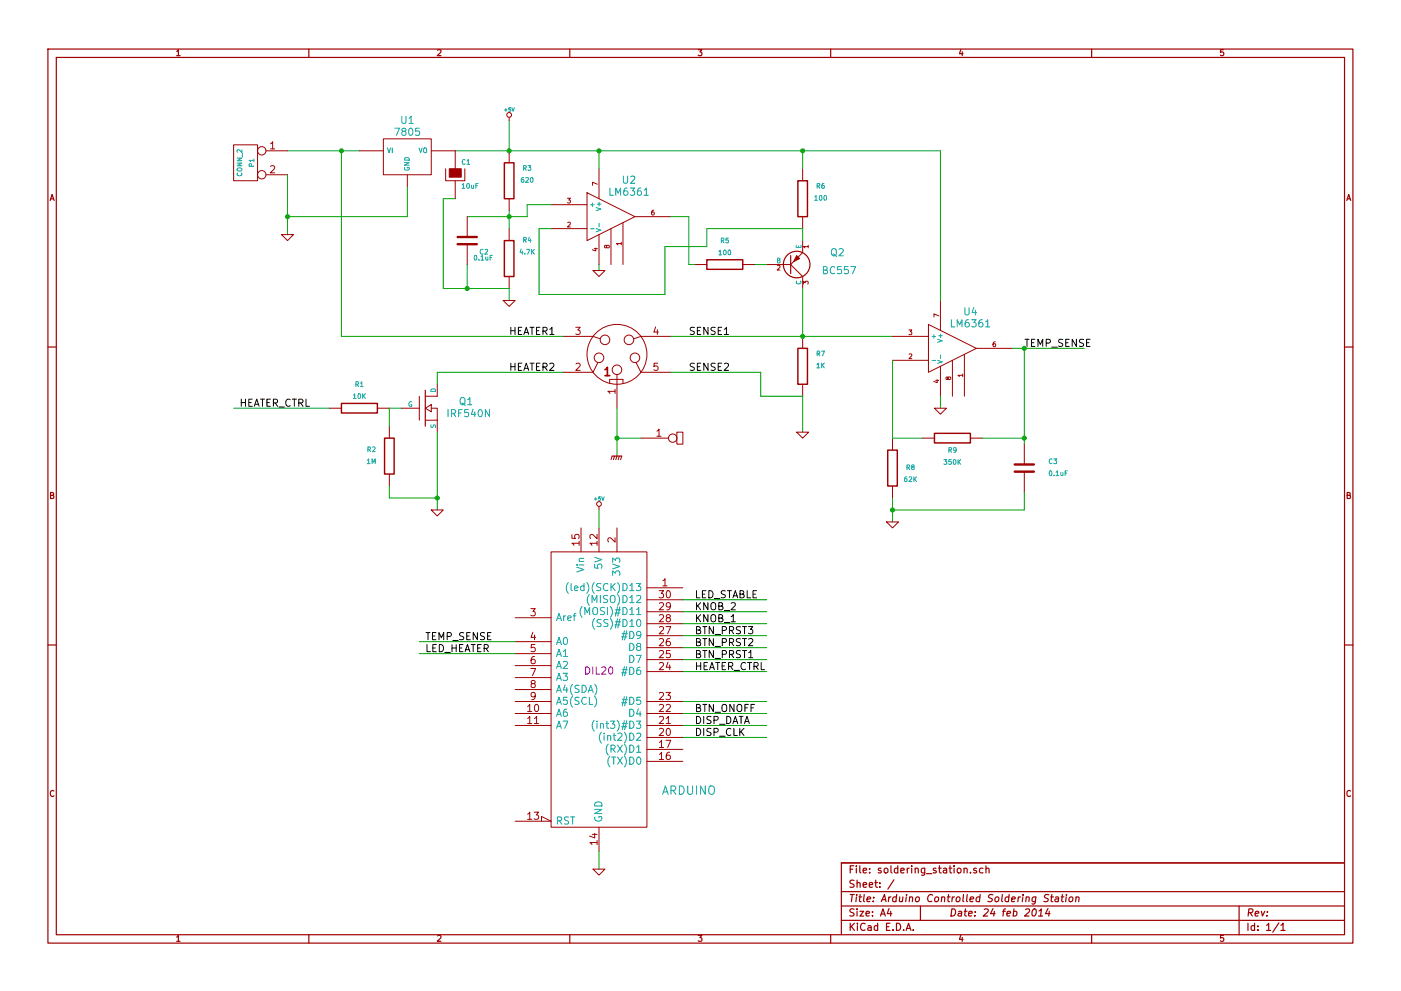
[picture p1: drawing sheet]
EESchema Schematic File Version 2
LIBS:power
LIBS:device
LIBS:texas
LIBS:linear
LIBS:Symbols_Socket-DIN41612_RevA
LIBS:xilinx
LIBS:video
LIBS:valves
LIBS:ttl_ieee
LIBS:transistors
LIBS:transf
LIBS:supertex
LIBS:stm32
LIBS:stm8
LIBS:special
LIBS:siliconi
LIBS:sensors
LIBS:relays
LIBS:regul
LIBS:references
LIBS:pspice
LIBS:powerint
LIBS:philips
LIBS:opto
LIBS:nxp_armmcu
LIBS:msp430
LIBS:motorola
LIBS:microcontrollers
LIBS:microchip_pic16mcu
LIBS:microchip_pic12mcu
LIBS:microchip_pic10mcu
LIBS:microchip1
LIBS:microchip
LIBS:memory
LIBS:logo
LIBS:interface
LIBS:intel
LIBS:graphic
LIBS:gennum
LIBS:ftdi
LIBS:elec-unifil
LIBS:dsp
LIBS:display
LIBS:digital-audio
LIBS:dc-dc
LIBS:cypress
LIBS:contrib
LIBS:conn
LIBS:cmos_ieee
LIBS:cmos4000
LIBS:brooktre
LIBS:audio
LIBS:atmel
LIBS:analog_switches
LIBS:adc-dac
LIBS:ac-dc
LIBS:74xx
LIBS:74xgxx
LIBS:arduino
LIBS:soldering_station-cache
EELAYER 27 0
EELAYER END
$Descr A4 11693 8268
encoding utf-8
Sheet 1 1
Title "Arduino Controlled Soldering Station"
Date "24 feb 2014"
Rev ""
Comp ""
Comment1 ""
Comment2 ""
Comment3 ""
Comment4 ""
$EndDescr
$Comp
L PNP Q2
U 1 1
P 6600 2200
F 0 "Q2" H 7050 2100 60  0000 R CNN
F 1 "BC557" H 7150 2250 60  0000 R CNN
F 2 "~" H 6600 2200 60  0000 C CNN
F 3 "~" H 6600 2200 60  0000 C CNN
	1    6600 2200
	1    0    0    1   
$EndComp
$Comp
L LEMO5 K1
U 1 1
P 5150 2950
F 0 "K1" H 5350 3250 70  0001 C CNN
F 1 "LEMO5" H 5450 2650 70  0001 C CNN
F 2 "" H 5150 2950 60  0000 C CNN
F 3 "" H 5150 2950 60  0000 C CNN
	1    5150 2950
	1    0    0    -1  
$EndComp
Wire Wire Line
	2850 2800 4700 2800
Wire Wire Line
	3650 3100 4700 3100
Text Label 4250 2800 0    60   ~ 0
HEATER1
Text Label 4250 3100 0    60   ~ 0
HEATER2
Wire Wire Line
	5600 2800 7450 2800
Wire Wire Line
	5600 3100 6350 3100
Text Label 5750 2800 0    60   ~ 0
SENSE1
Text Label 5750 3100 0    60   ~ 0
SENSE2
$Comp
L R R7
U 1 1
P 6700 3050
F 0 "R7" H 6850 3150 40  0000 C CNN
F 1 "1K" H 6850 3050 40  0000 C CNN
F 2 "~" V 6630 3050 30  0000 C CNN
F 3 "~" H 6700 3050 30  0000 C CNN
	1    6700 3050
	1    0    0    -1  
$EndComp
Wire Wire Line
	6350 3100 6350 3300
Wire Wire Line
	6350 3300 6700 3300
Wire Wire Line
	6700 2800 6700 2400
$Comp
L R R6
U 1 1
P 6700 1650
F 0 "R6" H 6850 1750 40  0000 C CNN
F 1 "100" H 6850 1650 40  0000 C CNN
F 2 "~" V 6630 1650 30  0000 C CNN
F 3 "~" H 6700 1650 30  0000 C CNN
	1    6700 1650
	1    0    0    -1  
$EndComp
Wire Wire Line
	6700 2000 6700 1900
$Comp
L LM6361 U2
U 1 1
P 5100 1800
F 0 "U2" H 5250 2100 60  0000 C CNN
F 1 "LM6361" H 5250 2000 60  0000 C CNN
F 2 "" H 5100 1800 60  0000 C CNN
F 3 "" H 5100 1800 60  0000 C CNN
	1    5100 1800
	1    0    0    -1  
$EndComp
$Comp
L R R5
U 1 1
P 6050 2200
F 0 "R5" V 6250 2200 40  0000 C CNN
F 1 "100" V 6150 2200 40  0000 C CNN
F 2 "~" V 5980 2200 30  0000 C CNN
F 3 "~" H 6050 2200 30  0000 C CNN
	1    6050 2200
	0    -1   -1   0   
$EndComp
Wire Wire Line
	6300 2200 6400 2200
Wire Wire Line
	5600 1800 5750 1800
Wire Wire Line
	5750 1800 5750 2200
Wire Wire Line
	5750 2200 5800 2200
Wire Wire Line
	6700 3300 6700 3600
Wire Wire Line
	5000 1400 5000 1250
Wire Wire Line
	3800 1250 7850 1250
Wire Wire Line
	6700 1250 6700 1400
Wire Wire Line
	6700 1900 5900 1900
Wire Wire Line
	5900 1900 5900 2050
Wire Wire Line
	5900 2050 5550 2050
Wire Wire Line
	5550 2050 5550 2450
Wire Wire Line
	5550 2450 4500 2450
Wire Wire Line
	4500 2450 4500 1900
Wire Wire Line
	4500 1900 4600 1900
Wire Wire Line
	5000 2200 5000 2250
$Comp
L GND #PWR5
U 1 1
P 5000 2250
F 0 "#PWR5" H 5000 2250 30  0001 C CNN
F 1 "GND" H 5000 2180 30  0001 C CNN
F 2 "" H 5000 2250 60  0000 C CNN
F 3 "" H 5000 2250 60  0000 C CNN
	1    5000 2250
	1    0    0    -1  
$EndComp
$Comp
L GND #PWR8
U 1 1
P 6700 3600
F 0 "#PWR8" H 6700 3600 30  0001 C CNN
F 1 "GND" H 6700 3530 30  0001 C CNN
F 2 "" H 6700 3600 60  0000 C CNN
F 3 "" H 6700 3600 60  0000 C CNN
	1    6700 3600
	1    0    0    -1  
$EndComp
$Comp
L R R3
U 1 1
P 4250 1500
F 0 "R3" H 4400 1600 40  0000 C CNN
F 1 "620" H 4400 1500 40  0000 C CNN
F 2 "~" V 4180 1500 30  0000 C CNN
F 3 "~" H 4250 1500 30  0000 C CNN
	1    4250 1500
	1    0    0    -1  
$EndComp
$Comp
L R R4
U 1 1
P 4250 2150
F 0 "R4" H 4400 2300 40  0000 C CNN
F 1 "4.7K" H 4400 2200 40  0000 C CNN
F 2 "~" V 4180 2150 30  0000 C CNN
F 3 "~" H 4250 2150 30  0000 C CNN
	1    4250 2150
	1    0    0    -1  
$EndComp
Connection ~ 5000 1250
Wire Wire Line
	4250 1750 4250 1900
Wire Wire Line
	4250 2400 4250 2500
$Comp
L GND #PWR4
U 1 1
P 4250 2500
F 0 "#PWR4" H 4250 2500 30  0001 C CNN
F 1 "GND" H 4250 2430 30  0001 C CNN
F 2 "" H 4250 2500 60  0000 C CNN
F 3 "" H 4250 2500 60  0000 C CNN
	1    4250 2500
	1    0    0    -1  
$EndComp
Wire Wire Line
	3900 1800 4400 1800
Wire Wire Line
	4400 1800 4400 1700
Wire Wire Line
	4400 1700 4600 1700
Connection ~ 4250 1800
$Comp
L C C2
U 1 1
P 3900 2000
F 0 "C2" H 4000 1900 40  0000 L CNN
F 1 "0.1uF" H 3950 1850 40  0000 L CNN
F 2 "~" H 3938 1850 30  0000 C CNN
F 3 "~" H 3900 2000 60  0000 C CNN
	1    3900 2000
	1    0    0    -1  
$EndComp
Wire Wire Line
	3900 2200 3900 2400
Wire Wire Line
	3700 2400 4250 2400
$Comp
L LM6361 U4
U 1 1
P 7950 2900
F 0 "U4" H 8100 3200 60  0000 C CNN
F 1 "LM6361" H 8100 3100 60  0000 C CNN
F 2 "" H 7950 2900 60  0000 C CNN
F 3 "" H 7950 2900 60  0000 C CNN
	1    7950 2900
	1    0    0    -1  
$EndComp
Connection ~ 6700 2800
$Comp
L R R8
U 1 1
P 7450 3900
F 0 "R8" H 7600 3900 40  0000 C CNN
F 1 "62K" H 7600 3800 40  0000 C CNN
F 2 "~" V 7380 3900 30  0000 C CNN
F 3 "~" H 7450 3900 30  0000 C CNN
	1    7450 3900
	1    0    0    -1  
$EndComp
$Comp
L R R9
U 1 1
P 7950 3650
F 0 "R9" V 7850 3650 40  0000 C CNN
F 1 "350K" V 7750 3650 40  0000 C CNN
F 2 "~" V 7880 3650 30  0000 C CNN
F 3 "~" H 7950 3650 30  0000 C CNN
	1    7950 3650
	0    -1   -1   0   
$EndComp
Wire Wire Line
	7450 3000 7450 3650
Wire Wire Line
	7450 4150 7450 4350
Wire Wire Line
	7450 3650 7700 3650
Wire Wire Line
	8200 3650 8550 3650
Wire Wire Line
	8550 2900 8550 3700
Wire Wire Line
	8450 2900 9050 2900
Wire Wire Line
	7850 1250 7850 2500
Connection ~ 6700 1250
Wire Wire Line
	7850 3300 7850 3400
$Comp
L GND #PWR9
U 1 1
P 7450 4350
F 0 "#PWR9" H 7450 4350 30  0001 C CNN
F 1 "GND" H 7450 4280 30  0001 C CNN
F 2 "" H 7450 4350 60  0000 C CNN
F 3 "" H 7450 4350 60  0000 C CNN
	1    7450 4350
	1    0    0    -1  
$EndComp
$Comp
L GND #PWR10
U 1 1
P 7850 3400
F 0 "#PWR10" H 7850 3400 30  0001 C CNN
F 1 "GND" H 7850 3330 30  0001 C CNN
F 2 "" H 7850 3400 60  0000 C CNN
F 3 "" H 7850 3400 60  0000 C CNN
	1    7850 3400
	1    0    0    -1  
$EndComp
Connection ~ 8550 2900
$Comp
L MOS_N Q1
U 1 1
P 3550 3400
F 0 "Q1" H 3950 3450 60  0000 R CNN
F 1 "IRF540N" H 4100 3350 60  0000 R CNN
F 2 "~" H 3550 3400 60  0000 C CNN
F 3 "~" H 3550 3400 60  0000 C CNN
	1    3550 3400
	1    0    0    -1  
$EndComp
Wire Wire Line
	3650 3100 3650 3200
Wire Wire Line
	3650 3600 3650 4250
$Comp
L R R1
U 1 1
P 3000 3400
F 0 "R1" V 3200 3400 40  0000 C CNN
F 1 "10K" V 3100 3400 40  0000 C CNN
F 2 "~" V 2930 3400 30  0000 C CNN
F 3 "~" H 3000 3400 30  0000 C CNN
	1    3000 3400
	0    -1   -1   0   
$EndComp
$Comp
L R R2
U 1 1
P 3250 3800
F 0 "R2" H 3100 3850 40  0000 C CNN
F 1 "1M" H 3100 3750 40  0000 C CNN
F 2 "~" V 3180 3800 30  0000 C CNN
F 3 "~" H 3250 3800 30  0000 C CNN
	1    3250 3800
	1    0    0    -1  
$EndComp
Wire Wire Line
	3250 3400 3350 3400
Wire Wire Line
	3250 3400 3250 3550
Wire Wire Line
	3250 4050 3250 4150
Wire Wire Line
	3250 4150 3650 4150
Connection ~ 3650 4150
$Comp
L GND #PWR2
U 1 1
P 3650 4250
F 0 "#PWR2" H 3650 4250 30  0001 C CNN
F 1 "GND" H 3650 4180 30  0001 C CNN
F 2 "" H 3650 4250 60  0000 C CNN
F 3 "" H 3650 4250 60  0000 C CNN
	1    3650 4250
	1    0    0    -1  
$EndComp
Wire Wire Line
	1950 3400 2750 3400
$Comp
L 7805 U1
U 1 1
P 3400 1300
F 0 "U1" H 3400 1600 60  0000 C CNN
F 1 "7805" H 3400 1500 60  0000 C CNN
F 2 "~" H 3400 1300 60  0000 C CNN
F 3 "~" H 3400 1300 60  0000 C CNN
	1    3400 1300
	1    0    0    -1  
$EndComp
Connection ~ 4250 1250
Wire Wire Line
	3400 1550 3400 1800
Wire Wire Line
	2850 2800 2850 1250
Wire Wire Line
	2400 1250 3000 1250
Connection ~ 2850 1250
$Comp
L CONN_2 P1
U 1 1
P 2050 1350
F 0 "P1" V 2000 1350 40  0000 C CNN
F 1 "CONN_2" V 2100 1350 40  0000 C CNN
F 2 "" H 2050 1350 60  0000 C CNN
F 3 "" H 2050 1350 60  0000 C CNN
	1    2050 1350
	-1   0    0    -1  
$EndComp
Wire Wire Line
	2400 1450 2400 1950
Wire Wire Line
	3400 1800 2400 1800
Connection ~ 2400 1800
$Comp
L GND #PWR1
U 1 1
P 2400 1950
F 0 "#PWR1" H 2400 1950 30  0001 C CNN
F 1 "GND" H 2400 1880 30  0001 C CNN
F 2 "" H 2400 1950 60  0000 C CNN
F 3 "" H 2400 1950 60  0000 C CNN
	1    2400 1950
	1    0    0    -1  
$EndComp
Text Label 2000 3400 0    60   ~ 0
HEATER_CTRL
$Comp
L C C3
U 1 1
P 8550 3900
F 0 "C3" H 8750 3950 40  0000 L CNN
F 1 "0.1uF" H 8750 3850 40  0000 L CNN
F 2 "~" H 8588 3750 30  0000 C CNN
F 3 "~" H 8550 3900 60  0000 C CNN
	1    8550 3900
	1    0    0    -1  
$EndComp
Connection ~ 8550 3650
Wire Wire Line
	8550 4100 8550 4250
Wire Wire Line
	8550 4250 7450 4250
Connection ~ 7450 4250
Text Label 8550 2900 0    60   ~ 0
TEMP_SENSE
$Comp
L ARDUINO_MINI U3
U 1 1
P 5000 5550
F 0 "U3" H 5500 4600 70  0001 C CNN
F 1 "ARDUINO" H 5750 4500 70  0000 C CNN
F 2 "DIL20" H 5000 5500 60  0000 C CNN
F 3 "" H 5000 5550 60  0000 C CNN
	1    5000 5550
	1    0    0    -1  
$EndComp
Wire Wire Line
	5700 6150 6400 6150
Wire Wire Line
	5700 6050 6400 6050
Text Label 5800 6150 0    60   ~ 0
DISP_CLK
Text Label 5800 6050 0    60   ~ 0
DISP_DATA
Wire Wire Line
	5700 5950 6400 5950
Wire Wire Line
	5700 5850 6400 5850
Text Label 5800 5950 0    60   ~ 0
BTN_ONOFF
Wire Wire Line
	5700 5600 6400 5600
Text Label 5800 5600 0    60   ~ 0
HEATER_CTRL
Wire Wire Line
	5700 5500 6400 5500
Wire Wire Line
	5700 5400 6400 5400
Wire Wire Line
	5700 5300 6400 5300
Text Label 5800 5500 0    60   ~ 0
BTN_PRST1
Text Label 5800 5400 0    60   ~ 0
BTN_PRST2
Text Label 5800 5300 0    60   ~ 0
BTN_PRST3
Wire Wire Line
	5700 5200 6400 5200
Wire Wire Line
	5700 5100 6400 5100
Text Label 5800 5200 0    60   ~ 0
KNOB_1
Text Label 5800 5100 0    60   ~ 0
KNOB_2
Wire Wire Line
	5700 5000 6400 5000
Text Label 5800 5000 0    60   ~ 0
LED_STABLE
Text Label 3550 5350 0    60   ~ 0
TEMP_SENSE
Wire Wire Line
	4300 5450 3500 5450
Text Label 3550 5450 0    60   ~ 0
LED_HEATER
Wire Wire Line
	4300 5350 3500 5350
Wire Wire Line
	4250 1250 4250 1000
$Comp
L +5V #PWR3
U 1 1
P 4250 1000
F 0 "#PWR3" H 4250 1090 20  0001 C CNN
F 1 "+5V" H 4250 1090 30  0000 C CNN
F 2 "" H 4250 1000 60  0000 C CNN
F 3 "" H 4250 1000 60  0000 C CNN
	1    4250 1000
	1    0    0    -1  
$EndComp
$Comp
L +5V #PWR6
U 1 1
P 5000 4250
F 0 "#PWR6" H 5000 4340 20  0001 C CNN
F 1 "+5V" H 5000 4340 30  0000 C CNN
F 2 "" H 5000 4250 60  0000 C CNN
F 3 "" H 5000 4250 60  0000 C CNN
	1    5000 4250
	1    0    0    -1  
$EndComp
Wire Wire Line
	5000 4400 5000 4250
Wire Wire Line
	5000 7100 5000 7250
$Comp
L GND #PWR7
U 1 1
P 5000 7250
F 0 "#PWR7" H 5000 7250 30  0001 C CNN
F 1 "GND" H 5000 7180 30  0001 C CNN
F 2 "" H 5000 7250 60  0000 C CNN
F 3 "" H 5000 7250 60  0000 C CNN
	1    5000 7250
	1    0    0    -1  
$EndComp
$Comp
L CAPAPOL C1
U 1 1
P 3800 1450
F 0 "C1" H 3850 1550 40  0000 L CNN
F 1 "10uF" H 3850 1350 40  0000 L CNN
F 2 "~" H 3900 1300 30  0000 C CNN
F 3 "~" H 3800 1450 300 0000 C CNN
	1    3800 1450
	1    0    0    -1  
$EndComp
Wire Wire Line
	3800 1650 3700 1650
Wire Wire Line
	3700 1650 3700 2400
Connection ~ 3900 2400
$Comp
L CONNECTOR P?
U 1 1
P 5350 3650
F 0 "P?" H 5700 3750 70  0001 C CNN
F 1 "CONNECTOR" H 5700 3550 70  0001 C CNN
F 2 "~" H 5350 3650 60  0000 C CNN
F 3 "~" H 5350 3650 60  0000 C CNN
	1    5350 3650
	1    0    0    -1  
$EndComp
Wire Wire Line
	5150 3400 5150 3800
Wire Wire Line
	5150 3650 5350 3650
Connection ~ 5150 3650
$Comp
L GNDPWR #PWR?
U 1 1
P 5150 3800
F 0 "#PWR?" H 5150 3850 40  0001 C CNN
F 1 "GNDPWR" H 5150 3720 40  0001 C CNN
F 2 "" H 5150 3800 60  0000 C CNN
F 3 "" H 5150 3800 60  0000 C CNN
	1    5150 3800
	1    0    0    -1  
$EndComp
$EndSCHEMATC
